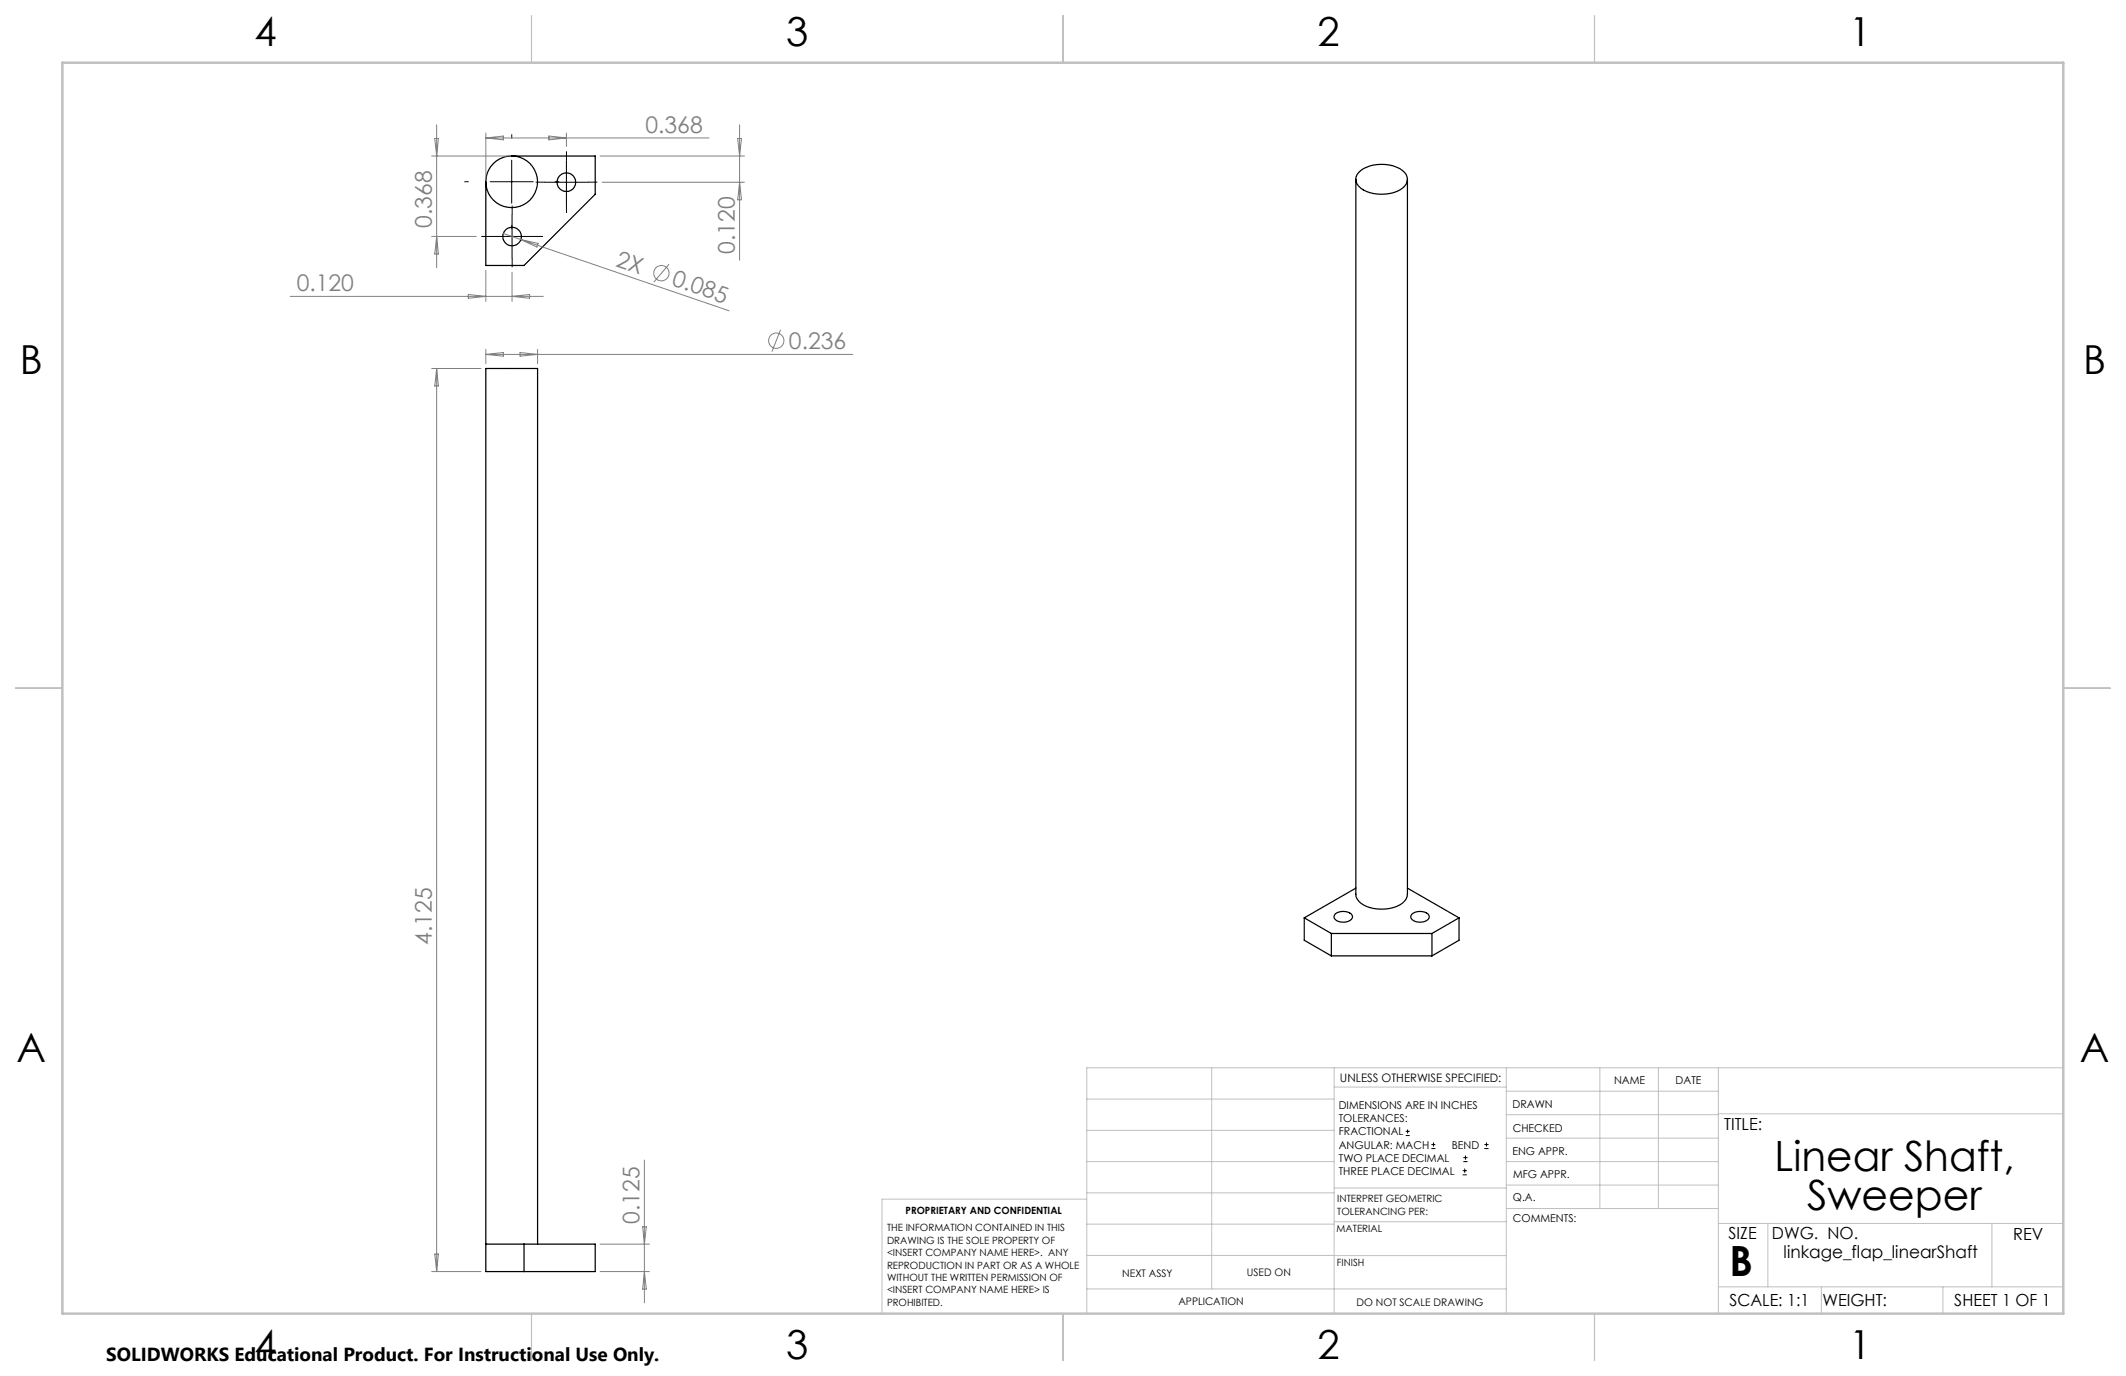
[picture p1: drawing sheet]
<svg xmlns="http://www.w3.org/2000/svg" width="432mm" height="279mm" viewBox="0 0 432 279" stroke-linecap="round" stroke-linejoin="round" font-family="sans-serif">
<g fill="none" stroke="#000" stroke-width=".25">
<path d="M103.9 31.7h17v7.7l-14.5 14.5h-7.7v-17M275.4 36.4v145.2a3.2 3.2 0 0 0 2.8 2.7 7.4 7.4 0 0 0 7.1-1.3l.3-.5 .3-.9v-145.2M275.9 35a7.4 7.4 0 0 1 7.8-1 2.7 2.7 0 0 1 2.1 2.9 4.6 4.6 0 0 1-4.4 2.5 6.7 6.7 0 0 1-5.5-1.6 1.96 1.96 0 0 1 0-2.8zM264.9 186.4l5.5 3.1M264.9 186.4v4.5l5.5 3.2M270.4 194.1h20.4M270.4 189.5v4.6M270.4 189.5h20.4M271.2 185.6a2.6 2.6 0 0 1 3.4 .3 1.18 1.18 0 0 1-1.3 1.3l-.5 .1a1.61 1.61 0 0 1-1.9-1.1zM275.4 180.3l-10.5 6.1M285.9 180.3l10.4 6.1M286.8 185.6a2.6 2.6 0 0 1 3.4 .3 1.18 1.18 0 0 1-1.3 1.3l-.5 .1a1.67 1.67 0 0 1-1.9-1.1z"/>
<path d="M290.8 189.5v4.6M296.3 186.4l-5.5 3.1M296.3 186.4v4.5l-5.5 3.2M98.7 252.6h22.2v5.6h-22.2v-183.4h10.5v177.8M106.4 252.6v5.6"/>
<circle cx="103.9" cy="36.9" r="5.2"/>
<circle cx="115" cy="37" r="1.9"/>
<circle cx="104" cy="48" r="1.89"/>
</g>
<g fill="none" stroke="#808080" stroke-width=".2">
<path d="M87.7 31.7h15.2M88.3 28.1h.7l-.3 3.6zM88.7 25.3v29.1M98.7 27v8.9M98.7 28l3.5-.4v.8zM98.7 28h45.3M111.5 27.6l3.5 .4-3.5 .4zM115 27v2.7M121.9 31.7h29.3M122.3 37h28.9M149.8 28.1h.8l-.4 3.6zM150.2 25.3v27.5"/>
<path d="M150.2 37l.4 3.6h-.8zM87.7 48h9M88.7 48l.3 3.6h-.7zM95.1 59.8l3.6 .4-3.6 .4zM98.7 54.9v6.3M102.2 47.4l3.6 1.2M104 55.3v5.9M105.8 48.6l42.3 14.5M105.8 48.6l3.5 .8-.3 .8zM135.9 53.7l-3.1 3.6M58.9 60.2h51.4M87.7 74.8h10"/>
<path d="M88.7 74.8v183.4M88.7 74.8l.3 3.6h-.7zM98.7 70.9v2.9M98.7 72h74.5M98.7 72l3.5-.4v.7zM104 60.2l3.6-.4v.8zM105.6 71.6l3.6 .4-3.6 .3zM109.2 70.9v2.9M158.5 67l-1.7 4.4M130.9 235.5v29M87.7 258.2h10M88.3 254.6h.7l-.3 3.6z"/>
<path d="M121.9 258.2h10M121.9 252.6h10M130.5 249.1h.8l-.4 3.5zM130.9 258.2l.4 3.6h-.8z"/>
<circle cx="134.3" cy="55.5" r="1.57"/>
<circle cx="157.7" cy="69.2" r="1.55"/>
</g>
<g fill="none" stroke="#000" stroke-width=".2">
<path d="M99.6 36.9h8.7M103.9 32.5v8.8M110.7 37h8.7M115 32.6v8.8M99.6 48h8.8M104 43.6v8.8M285.5 230.6h.8M285.5 229.7h.8M285.9 229.3v.9M290.7 233.2h.8M290.7 232.4h.8M291.1 232v.8"/>
<path d="M297.1 238.5h.8M297.1 237.7h.8M297.2 235.9h.9M297.2 235.1h.9M297.5 237.3v.8M297.6 234.6v.9M301.5 233.2h.8M301.5 232.4h.8M301.9 232v.8"/>
</g>
<path d="M95.2 36.9h-.9M103.9 28.1v-.8M110.7 37h-1.9M112.7 36.9h.9M115.1 32.6v-1.9M119.4 37h1.9M99.6 48h-1.8M103.9 45.6v.9M104 43.6v-1.9M104 52.4v1.9M108.4 48h1.9M115.1 41.4v1.8" fill="none" stroke="#000" stroke-width=".2" stroke-dasharray="15.2 1.3 1.3 1.3" stroke-linecap="butt"/>
<g fill="none" stroke="#c0c0c0" stroke-width=".2">
<path d="M246.1 216.8v44.9M271 216.8v49.9M305.9 216.8v49.9M324.9 216.8v28.6M336.8 216.8v28.6M349 216.8v49.9M419.1 216.8h-198.4v49.9M220.7 235.9h50.3M220.7 229.5h50.3M220.7 223.2h50.3M271 220.7h34.9M305.9 231.1h43.1"/>
<path d="M305.9 226.3h43.1M305.9 221.6h43.1M305.9 235.9h43.1M349 226.2h70.1M220.7 248.6h50.3M220.7 242.2h50.3M220.7 254.9h50.3M220.7 243.5h-41.6v23.2M271 255h34.9M271 248.1h35M271 241.2h35M305.9 240.6h43.1"/>
<path d="M306 245.4h43M349 248.4h70.1M359.1 248.4v12.9M404.6 248.4v12.9M220.7 261.7h85.2M349 261.3h70.1M369.9 261.3v5.4M394.6 261.3v5.4"/>
</g>
<path d="M107.9 3.2v9.5M215.9 3.2v9.5M323.8 3.2v9.5M3.1 139.7h9.6M419.1 139.7h9.5M107.9 266.7v9.6M215.9 266.7v9.6M323.8 266.7v9.6" fill="none" stroke="#c0c0c0" stroke-width=".25"/>
<path d="M12.7 12.7h406.4v254h-406.4z" fill="none" stroke="#c0c0c0" stroke-width=".5"/>
<g font-size="8.5">
<text x="360.4" y="237.7">Linear Shaft,</text>
<text x="367" y="245.8">Sweeper</text>
<text x="351.3" y="259">B</text>
</g>
<g font-size="8.1">
<text x="51.7" y="9.3">4</text>
<text x="159.7" y="9.3">3</text>
<text x="267.6" y="9.3">2</text>
<text x="375.6" y="9.3">1</text>
<text x="4" y="76">B</text>
<text x="423.1" y="76">B</text>
<text x="3.3" y="215.7">A</text>
<text x="422.4" y="215.7">A</text>
<text x="51.7" y="276">4</text>
<text x="159.7" y="276">3</text>
<text x="267.6" y="276">2</text>
<text x="375.6" y="276">1</text>
</g>
<g font-size="4.7" fill="#808080">
<text x="131.1" y="27">0.368</text>
<text x="87.7" y="46.3" transform="rotate(-90 87.7 46.3)">0.368</text>
<text x="149.2" y="51.5" transform="rotate(-90 149.2 51.5)">0.120</text>
<text x="60.3" y="59.2">0.120</text>
<text x="124.9" y="54" transform="rotate(19 124.9 54)">2X</text>
<text x="136.2" y="57.9" transform="rotate(19 136.2 57.9)">0.085</text>
<text x="160.2" y="70.9">0.236</text>
<text x="87.7" y="191.8" transform="rotate(-90 87.7 191.8)">4.125</text>
<text x="129.9" y="248.5" transform="rotate(-90 129.9 248.5)">0.125</text>
</g>
<text font-size="3.8" x="21.6" y="276.3">SOLIDWORKS Educational Product. For Instructional Use Only.</text>
<text font-size="3.5" x="362.3" y="255.4">linkage_flap_linearShaft</text>
<g font-size="3.4">
<text x="350.2" y="229.5">TITLE:</text>
<text x="351.1" y="251.6">SIZE</text>
<text x="359.9" y="251.6">DWG. NO.</text>
<text x="408.9" y="251.7">REV</text>
<text x="351.2" y="265.2">SCALE: 1:1</text>
<text x="370.1" y="265.3">WEIGHT:</text>
<text x="396.9" y="265.2">SHEET 1 OF 1</text>
</g>
<text font-size="2.4" x="272.2" y="219.7">UNLESS OTHERWISE SPECIFIED:</text>
<g font-size="2.2">
<text x="327.8" y="220.1">NAME</text>
<text x="340.3" y="220.2">DATE</text>
<text x="271.9" y="225.3">DIMENSIONS ARE IN INCHES</text>
<text x="271.9" y="227.9">TOLERANCES:</text>
<text x="307.2" y="224.9">DRAWN</text>
<text x="271.9" y="230.6">FRACTIONAL</text>
<text x="271.9" y="233.2">ANGULAR: MACH</text>
<text x="294.9" y="233.2">BEND</text>
<text x="307.3" y="229.8">CHECKED</text>
<text x="271.9" y="235.9">TWO PLACE DECIMAL</text>
<text x="271.9" y="238.5">THREE PLACE DECIMAL</text>
<text x="307.2" y="234.4">ENG APPR.</text>
<text x="307.3" y="239.2">MFG APPR.</text>
<text x="307.3" y="243.9">Q.A.</text>
<text x="307.3" y="248.1">COMMENTS:</text>
</g>
<g font-size="2.1">
<text x="227.9" y="259.2">NEXT ASSY</text>
<text x="253.3" y="259.2">USED ON</text>
<text x="239.3" y="265">APPLICATION</text>
<text x="275.5" y="265.1">DO NOT SCALE DRAWING</text>
</g>
<g font-size="2">
<text x="271.6" y="244.1">INTERPRET GEOMETRIC</text>
<text x="180.2" y="250">THE INFORMATION CONTAINED IN THIS</text>
<text x="183.9" y="246.4">PROPRIETARY AND CONFIDENTIAL</text>
<text x="271.5" y="250.2">MATERIAL</text>
<text x="271.6" y="246.6">TOLERANCING PER:</text>
<text x="180.2" y="252.5">DRAWING IS THE SOLE PROPERTY OF</text>
<text x="180.2" y="255.1">&lt;INSERT COMPANY NAME HERE&gt;. ANY</text>
<text x="180.2" y="257.6">REPRODUCTION IN PART OR AS A WHOLE</text>
<text x="271.5" y="257">FINISH</text>
<text x="180.2" y="260.1">WITHOUT THE WRITTEN PERMISSION OF</text>
<text x="180.2" y="262.6">&lt;INSERT COMPANY NAME HERE&gt; IS</text>
<text x="180.2" y="265.2">PROHIBITED.</text>
</g>
</svg>
